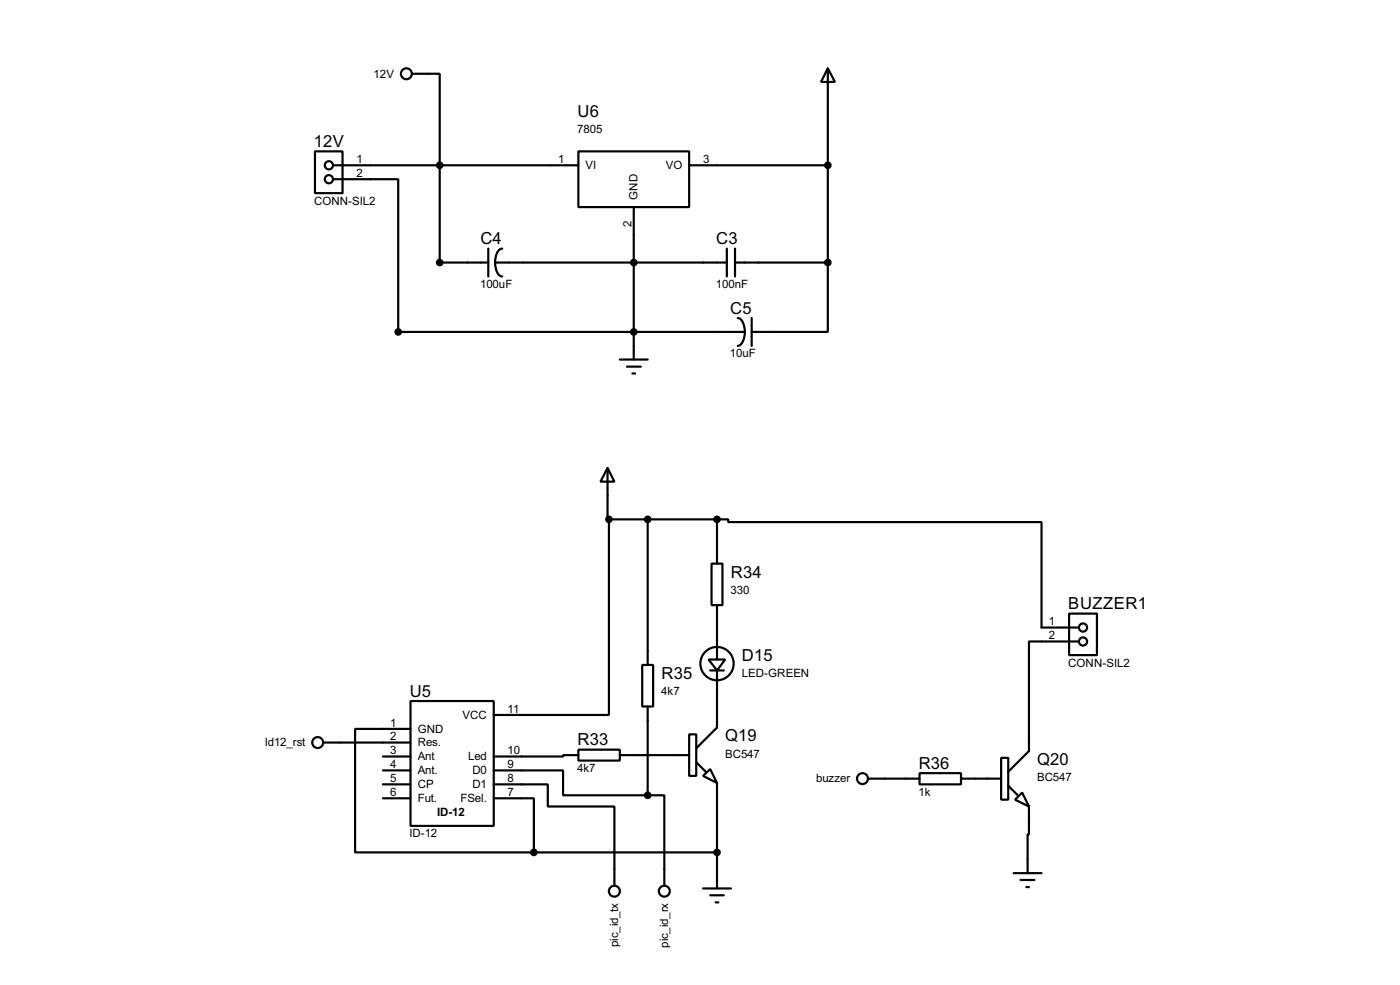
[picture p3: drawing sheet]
<svg xmlns="http://www.w3.org/2000/svg" width="256mm" height="180mm" viewBox="0 0 256 180" stroke-linecap="round" stroke-linejoin="round" font-family="sans-serif">
<g fill="none" stroke="#000" stroke-width=".4">
<path d="M75.5 13.5h5.1v34.6h8.9M151.7 12.5l1.3 2.5h-2.6zM151.7 12.5v35.6M57.7 27.7h5.1v7.7h-5.1zM61 32.8h12v28h63.5M61 30.3h45M106 27.7h20.3v10.2h-20.3zM116.1 37.9v27.9M126.3 30.3h25.4M89.5 45.5v5.1M90.7 48.1a3.2 3.2 0 0 0 .9 2.4l.4 .1M90.7 48.1h42.5"/>
<path d="M92 45.5a1.47 1.47 0 0 0-1.1 1.3l-.2 1.3M133.2 45.5v5.1M134.7 48.1h17M134.7 45.5v5.1M135.2 58.2a2.33 2.33 0 0 1 1.3 2.6M137.7 58.2v5.1M151.7 48.1v12.7h-14M113.6 65.8h5.1M114.9 67.1h2.5M115.9 68.4h.5M136.5 60.8a2.37 2.37 0 0 1-1.3 2.5M111.3 85.7l1.3 2.5h-2.6z"/>
<path d="M111.3 85.7v9.4h.3M111.6 95.1v35.8h-21.1M111.6 95.1h19.8M118.7 95.1v26.6M131.4 95.1h2v.5h57.4v19.3h6.9M131.4 95.1v8.1M130.4 103.2h2v7.6h-2zM131.4 110.8v9.9M195.9 112.3h5.1v7.6h-5.1zM197.7 117.4h-9.2v20.1l-3.8 3.8M59.2 135.9h16M70.2 138.5h5"/>
<path d="M75.2 128.3h15.3v22.9h-15.3zM75.2 133.4h-10.1v22.6h32.7M106 137.2h7.6v2h-7.6zM106 138.2h-2.8v.3h-12.7M113.6 138.2h12.7M117.7 121.7h2v7.6h-2zM118.7 129.3v16.3M126.3 134.4h1.3v7.6h-1.3zM127.6 139.5l1.7 1.8M129.8 120.7h3.1l-1.5 2zM130.1 122.7h2.5M131.4 122.7v10.5l-3.8 3.8"/>
<path d="M183.4 138.7h1.3v7.7h-1.3zM70.2 141h5M70.2 143.6h5M70.2 146.1h5M90.5 146.1h7.3v9.9M90.5 141h12.7v4.6h15.5M90.5 143.6h9.9v4h12.2v14.5M97.8 156h33.6M118.7 145.6h3v16.5M128.8 142l1.3-1.2 1.3 2.5zM131.4 143.3v19.3M159.1 142.5h9.4"/>
<path d="M168.5 141.5h7.6v2.1h-7.6zM176.1 142.5h7.3M184.7 143.8l1.8 1.8M185.7 159.8h5.1M186 146.4l1.3-1.3 1.2 2.5zM188.5 147.6v5.1h-.2v7.1M128.8 162.6h5.1M130.1 163.9h2.5M131.1 165.2h.5M187 161.1h2.5M188 162.4h.5"/>
<circle cx="74.4" cy="13.5" r="1"/>
<circle cx="60.2" cy="30.3" r=".75"/>
<circle cx="60.2" cy="32.8" r=".75"/>
<circle cx="198.4" cy="117.4" r=".75"/>
<circle cx="198.4" cy="114.9" r=".75"/>
<circle cx="58.2" cy="135.9" r="1"/>
<circle cx="131.3" cy="121.5" r="3.1"/>
<circle cx="158" cy="142.5" r="1"/>
<circle cx="112.5" cy="163.1" r="1"/>
<circle cx="121.7" cy="163.1" r="1"/>
</g>
<g fill="#000" stroke="#000" stroke-width=".4">
<circle cx="80.5" cy="30.3" r=".5"/>
<circle cx="151.6" cy="30.3" r=".5"/>
<circle cx="80.5" cy="48.1" r=".5"/>
<circle cx="116.1" cy="48.1" r=".5"/>
<circle cx="151.6" cy="48.1" r=".5"/>
<circle cx="72.9" cy="60.8" r=".5"/>
<circle cx="116.1" cy="60.8" r=".5"/>
<circle cx="111.5" cy="95.1" r=".5"/>
<circle cx="118.6" cy="95.1" r=".5"/>
<circle cx="131.3" cy="95.1" r=".5"/>
<circle cx="97.8" cy="156" r=".5"/>
<circle cx="118.6" cy="145.6" r=".5"/>
<circle cx="131.3" cy="156" r=".5"/>
</g>
<g font-size="3.4">
<text x="105.8" y="21.3">U6</text>
<text x="57.5" y="26.9">12V</text>
<text x="88" y="44.7">C4</text>
<text x="131.2" y="44.7">C3</text>
<text x="133.8" y="57.4">C5</text>
<text x="133.9" y="105.7">R34</text>
<text x="195.7" y="111.5">BUZZER1</text>
<text x="121.2" y="124.3">R35</text>
<text x="135.9" y="121">D15</text>
<text x="75.1" y="127.5">U5</text>
<text x="105.8" y="136.4">R33</text>
<text x="132.9" y="135.7">Q19</text>
<text x="168.3" y="140.7">R36</text>
<text x="190" y="140">Q20</text>
</g>
<g font-size="2.4">
<text x="68.5" y="14.2">12V</text>
<text x="65.3" y="29.8">1</text>
<text x="102.3" y="29.8">1</text>
<text x="105.8" y="24.3">7805</text>
<text x="128.8" y="29.8">3</text>
<text x="65.3" y="32.4">2</text>
<text x="107.2" y="31">VI</text>
<text x="122" y="31">VO</text>
<text x="57.5" y="37.4">CONN-SIL2</text>
<text x="115.7" y="41.6" transform="rotate(-90 115.7 41.6)">2</text>
<text x="116.8" y="36.6" transform="rotate(-90 116.8 36.6)">GND</text>
<text x="88" y="52.7">100uF</text>
<text x="131.2" y="52.7">100nF</text>
<text x="133.7" y="65.4">10uF</text>
<text x="133.9" y="108.7">330</text>
<text x="192.2" y="114.5">1</text>
<text x="192.2" y="117">2</text>
<text x="135.9" y="123.9">LED-GREEN</text>
<text x="195.7" y="122">CONN-SIL2</text>
<text x="84.7" y="131.6">VCC</text>
<text x="93" y="130.5">11</text>
<text x="121.2" y="127.2">4k7</text>
<text x="48.5" y="136.6">Id12_rst</text>
<text x="71.5" y="133">1</text>
<text x="71.5" y="135.5">2</text>
<text x="76.5" y="134.1">GND</text>
<text x="76.5" y="136.6">Res.</text>
<text x="71.5" y="138.1">3</text>
<text x="71.5" y="140.6">4</text>
<text x="71.5" y="143.2">5</text>
<text x="76.5" y="139.2">Ant</text>
<text x="76.5" y="141.7">Ant.</text>
<text x="85.7" y="139.2">Led</text>
<text x="86.5" y="141.7">D0</text>
<text x="93" y="138.1">10</text>
<text x="93" y="140.6">9</text>
<text x="93" y="143.2">8</text>
<text x="105.8" y="141.4">4k7</text>
<text x="132.8" y="138.7">BC547</text>
<text x="149.5" y="143.2">buzzer</text>
<text x="190" y="143">BC547</text>
<text x="71.5" y="145.7">6</text>
<text x="76.5" y="144.3">CP</text>
<text x="76.5" y="146.8">Fut.</text>
<text x="80.1" y="149.3">ID-12</text>
<text x="84.3" y="146.8">FSel.</text>
<text x="86.5" y="144.3">D1</text>
<text x="93" y="145.7">7</text>
<text x="168.3" y="145.7">1k</text>
<text x="75" y="153.3">ID-12</text>
<text x="113.2" y="173.3" transform="rotate(-90 113.2 173.3)">pic_id_tx</text>
<text x="122.4" y="173.5" transform="rotate(-90 122.4 173.5)">pic_id_rx</text>
</g>
</svg>
